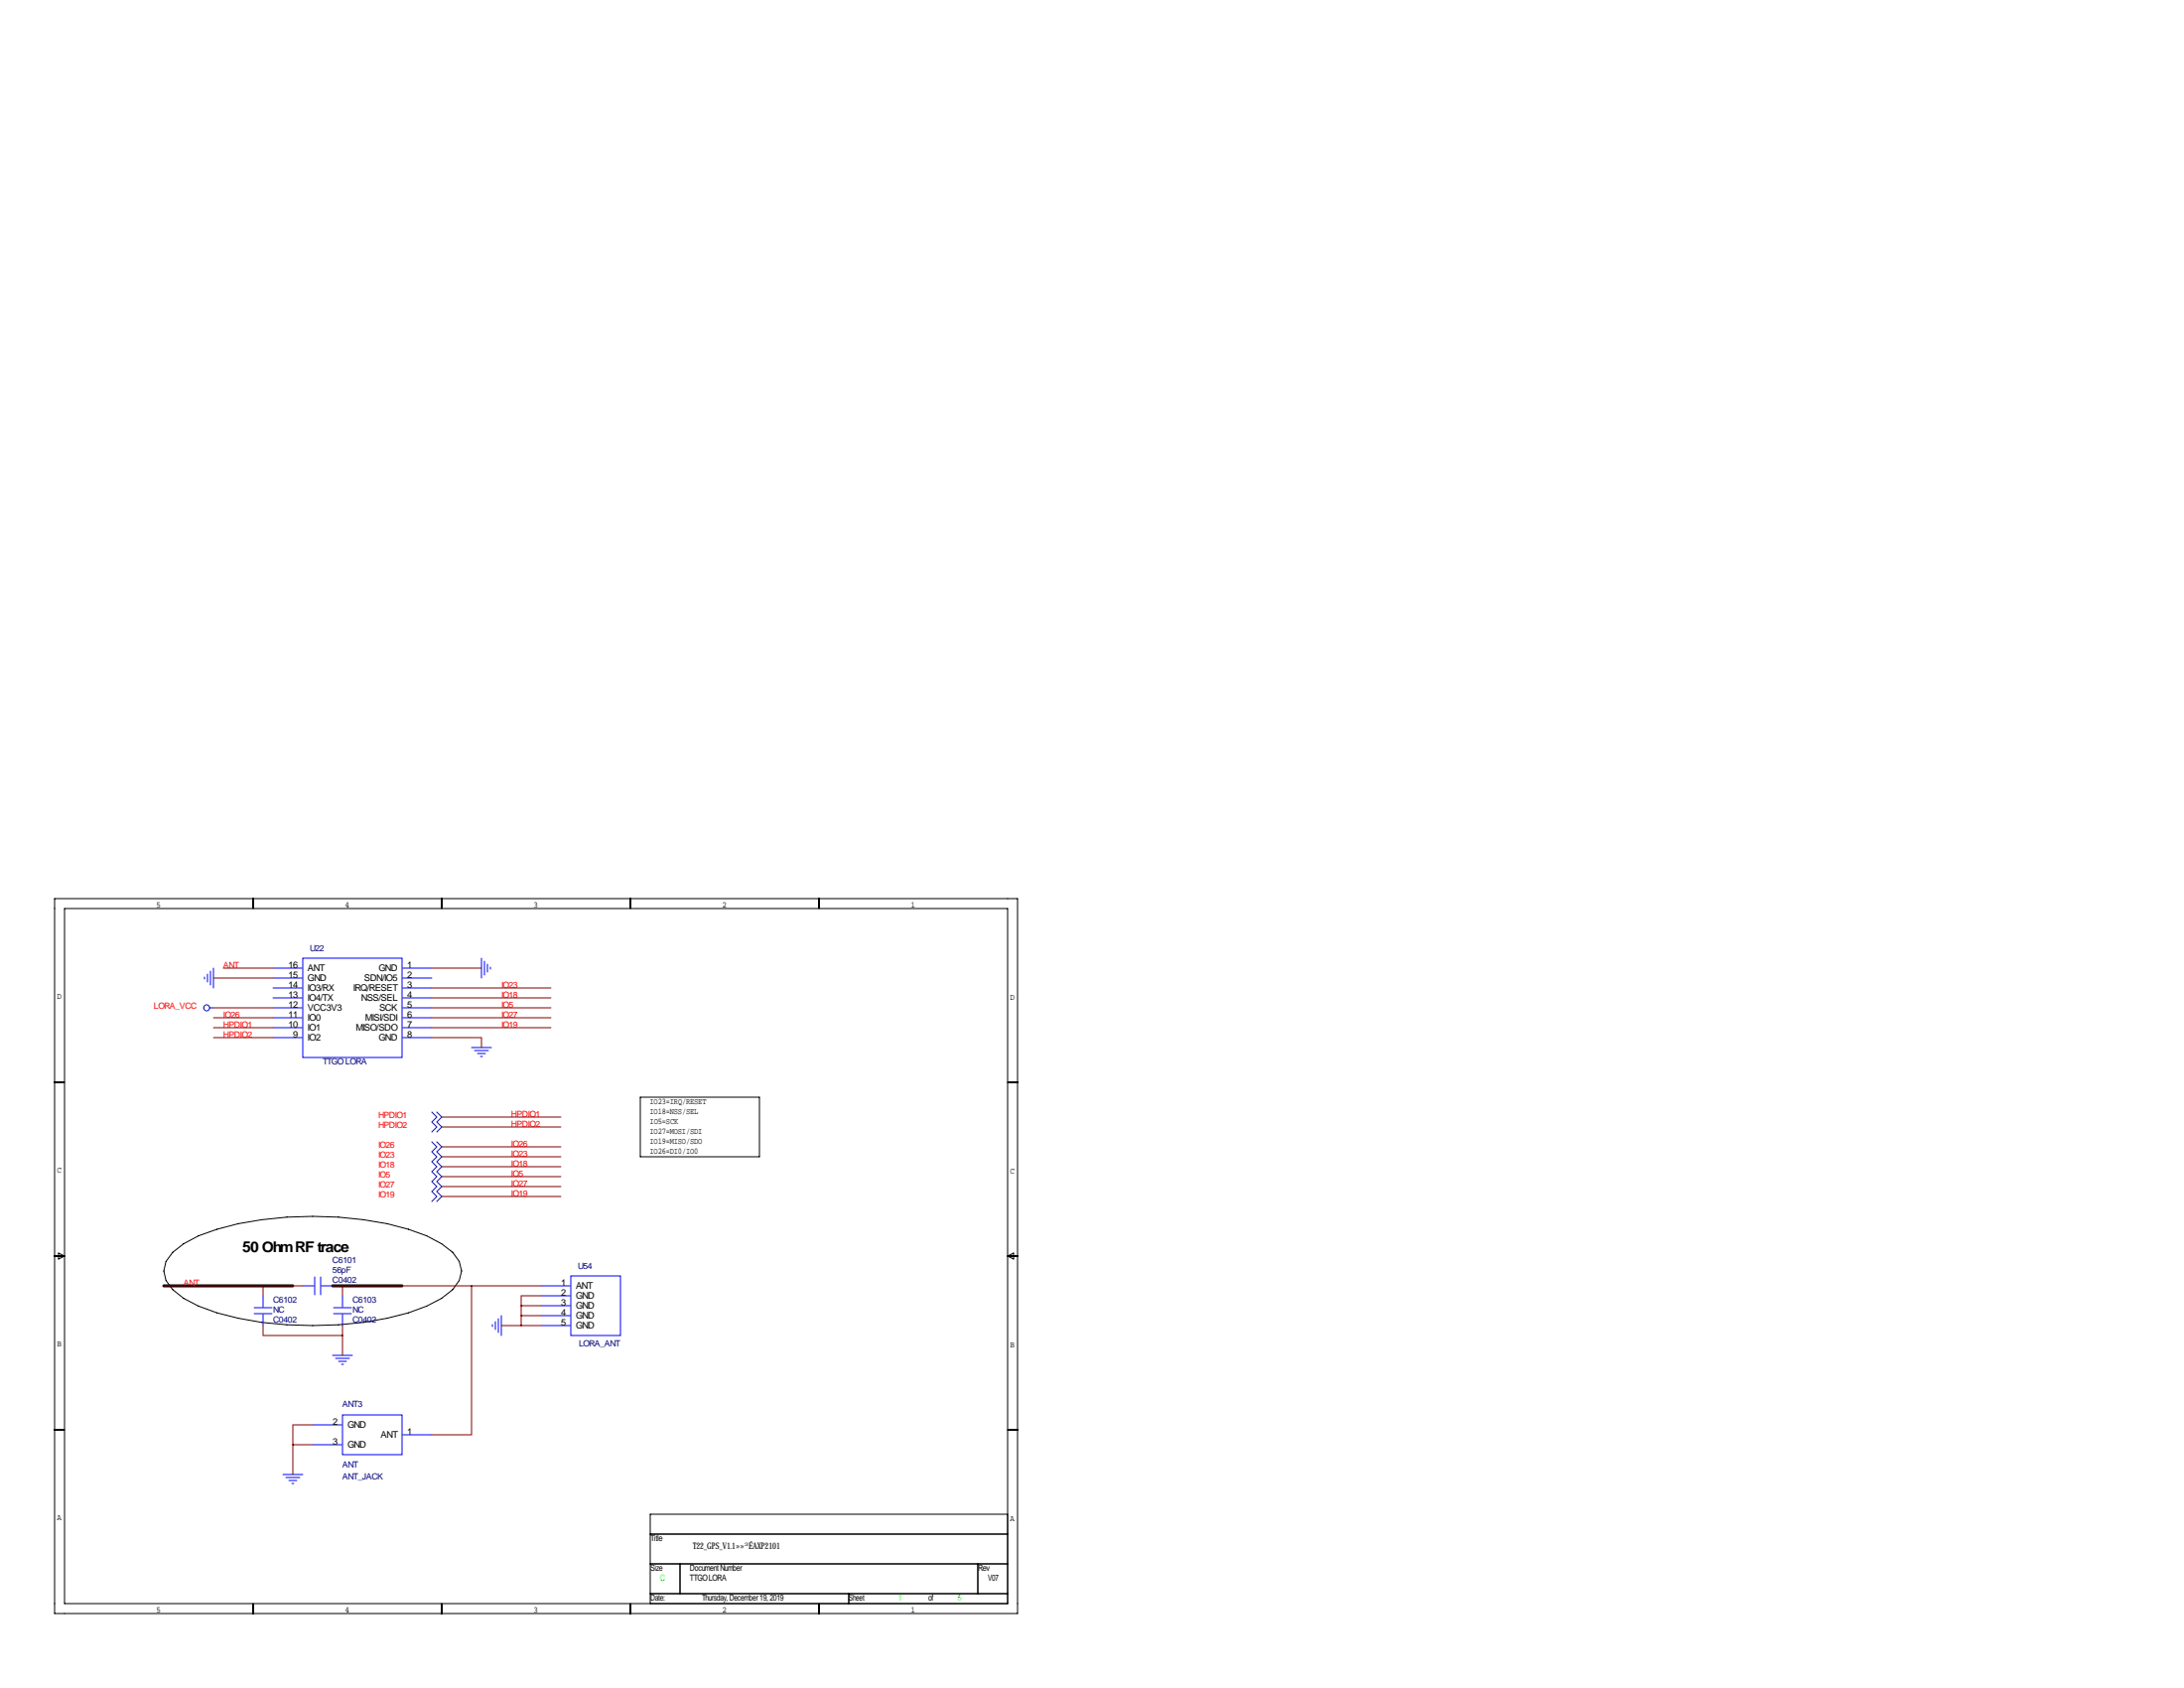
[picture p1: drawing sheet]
<svg xmlns="http://www.w3.org/2000/svg" width="559mm" height="432mm" viewBox="0 0 559 432" stroke-linecap="round" stroke-linejoin="round" font-family="sans-serif">
<g fill="none" stroke="#000" stroke-width=".25">
<path d="M14 229.9h246.3v182.8h-246.3zM16.5 232.4h241.3v177.8h-241.3zM64.8 229.9v2.5M113 229.9v2.5M161.3 229.9v2.5M209.5 229.9v2.5M14 276.9h2.5M257.8 276.9h2.5M163.8 280.7h30.5v15.2h-30.5zM14 321.3h2.5M15 320.5l1.5 .8-1.5 .8zM44.2 320.3l2.8-2.1 3.8-2.1a84.4 84.4 0 0 1 35.8-4.7 70.8 70.8 0 0 1 22.6 4.7l3.8 2.1 2.8 2.1a6.1 6.1 0 0 1 0 9.6l-2.8 2.2a51.9 51.9 0 0 1-20 6.2 94.6 94.6 0 0 1-37.5-2.5l-4.7-1.7-3.8-2-2.8-2.2a6.1 6.1 0 0 1 0-9.6z"/>
<path d="M257.8 321.3h2.5M257.8 321.3l1.5-.8v1.6zM14 365.8h2.5M257.8 365.8h2.5M166.4 392.4h91.4M257.8 387.3h-91.4v22.9M64.8 410.2v2.5M113 410.2v2.5M161.3 410.2v2.5M166.4 400h91.4M166.4 407.7h91.4M174 400v7.7"/>
<path d="M209.5 410.2v2.5M217.2 407.7v2.5M250.2 400v7.7"/>
</g>
<path d="M41.9 328.9h33M85.1 328.9h17.8" fill="none" stroke="#000" stroke-width=".76"/>
<g fill="none" stroke="#00f" stroke-width=".25">
<path d="M52.3 249.9v.5M53.1 249.2v2M53.6 257.8h1M53.8 248.4v3.6M54.6 247.6v5.1M69.8 247.6h7.7M69.8 257.8h7.7M69.8 255.3h7.7M69.8 252.7h7.7M69.8 250.2h7.7M77.5 245.1h25.4v25.4h-25.4zM102.9 247.6h7.6"/>
<path d="M102.9 257.8h7.6M102.9 255.3h7.6M102.9 252.7h7.6M102.9 250.2h7.6M123.2 245.1v5.1M124 245.9v3.5M124.7 246.6v2.1M125.5 247.4v.5M69.8 262.9h7.7M69.8 260.3h7.7M69.8 265.4h7.7M102.9 262.9h7.6"/>
<path d="M102.9 260.3h7.6M102.9 265.4h7.6M120.6 268h5.1M121.4 268.7h3.6M122.2 269.5h2M122.9 270.3h.5M110.5 292.1l1.3 1.3-1.3 1.2 1.3 1.3-1.3 1.3 1.3 1.2-1.3 1.3 1.3 1.3-1.3 1.3 1.3 1.2-1.3 1.3 1.3 1.3-1.3 1.2M110.5 284.5l1.3 1.3-1.3 1.2 1.3 1.3-1.3 1.3M111.8 292.1l1.2 1.3-1.2 1.2 1.2 1.3-1.2 1.3 1.2 1.2-1.2 1.3 1.2 1.3-1.2 1.3 1.2 1.2-1.2 1.3 1.2 1.3-1.2 1.2M111.8 284.5l1.2 1.3-1.2 1.2 1.2 1.3-1.2 1.3M65 334.5h4.6M65 336h4.6"/>
<path d="M67.3 331.5v3M67.3 336v3.1M77.5 328.9h3M80.5 326.6v4.6M82 328.9h3.1M82 326.6v4.6M85.3 334.5h4.6M85.3 336h4.6M87.6 331.5v3M87.6 336v3.1M126 338.8v.5M126.7 338.1v2"/>
<path d="M127.5 337.3v3.6M128.3 336.5v5.1M138.4 328.9h7.6M138.4 331.5h7.6M138.4 334h7.6M138.4 336.5h7.6M138.4 339.1h7.6M146 326.4h12.7v15.2h-12.7zM85.1 346.7h5.1M85.9 347.5h3.5M86.6 348.2h2M87.4 349h.5"/>
<path d="M72.4 377.2h5.1M73.2 378h3.5M73.9 378.7h2M74.7 379.5h.5M80 364.5h7.6M80 369.6h7.6M87.6 361.9h15.3v10.2h-15.3zM102.9 367h7.6"/>
<circle cx="52.9" cy="257.8" r=".76"/>
</g>
<g fill="none" stroke="#800000" stroke-width=".25">
<path d="M54.6 257.8h15.2M54.6 250.2h15.2M57.1 247.6h12.7M110.5 252.7h30.5M110.5 255.3h30.5M110.5 257.8h30.5M110.5 247.6h12.7M54.6 262.9h15.2M54.6 260.3h15.2M54.6 265.4h15.2M110.5 265.4h12.7v2.6M110.5 262.9h30.5"/>
<path d="M110.5 260.3h30.5M113 295.9h30.5M113 293.4h30.5M113 288.3h30.5M113 285.8h30.5M113 298.4h30.5M113 306.1h30.5M113 301h30.5M113 303.5h30.5M41.9 328.9h35.6M67.3 339.1v2.5h20.3M67.3 328.9v2.6"/>
<path d="M85.1 328.9h53.3M87.6 328.9v2.6M87.6 339.1v7.6M120.6 328.9v38.1h-10.1M128.3 339.1h10.1M133.3 334h5.1M133.3 334v5.1M133.3 336.5h5.1M138.4 331.5h-5.1v2.5M74.9 369.6h5.1M74.9 369.6v7.6M80 364.5h-5.1v5.1"/>
</g>
<path d="M133.3 339.1a.05 .05 0 0 0 .1 0 .05 .05 0 0 0-.1 0zM133.3 336.6a.05 .05 0 0 0 .1 0 .05 .05 0 0 0-.1 0zM133.3 334a.05 .05 0 0 0 .1 0 .05 .05 0 0 0-.1 0zM120.6 328.9a.05 .05 0 0 0 .1 0 .05 .05 0 0 0-.1 0z" fill="#800000" stroke="#800000" stroke-width=".51"/>
<text font-size="3.8" x="62" y="320.2">50 Ohm RF trace</text>
<g font-size="2.4">
<text x="73.8" y="247.6">16</text>
<text x="73.8" y="250.2">15</text>
<text x="78.7" y="248.4">ANT</text>
<text x="78.7" y="251">GND</text>
<text x="93.2" y="251">SDN/IO5</text>
<text x="96.9" y="248.4">GND</text>
<text x="104.1" y="250.2">2</text>
<text x="104.1" y="247.6">1</text>
<text x="73.8" y="257.8">12</text>
<text x="73.8" y="252.7">14</text>
<text x="73.8" y="255.3">13</text>
<text x="78.7" y="253.5">IO3/RX</text>
<text x="78.7" y="256.1">IO4/TX</text>
<text x="90.4" y="253.5">IRQ/RESET</text>
<text x="92.4" y="256.1">NSS/SEL</text>
<text x="104.1" y="257.8">5</text>
<text x="104.1" y="255.3">4</text>
<text x="104.1" y="252.7">3</text>
<text x="73.8" y="260.3">11</text>
<text x="73.8" y="262.9">10</text>
<text x="78.7" y="258.6">VCC3V3</text>
<text x="78.7" y="261.1">IO0</text>
<text x="78.7" y="263.7">IO1</text>
<text x="91" y="263.7">MISO/SDO</text>
<text x="93.5" y="261.1">MISI/SDI</text>
<text x="97" y="258.6">SCK</text>
<text x="104.1" y="262.9">7</text>
<text x="104.1" y="260.3">6</text>
<text x="75" y="265.4">9</text>
<text x="78.7" y="266.2">IO2</text>
<text x="96.9" y="266.2">GND</text>
<text x="104.1" y="265.4">8</text>
<text x="143.6" y="328.9">1</text>
<text x="147.3" y="329.7">ANT</text>
<text x="143.6" y="331.5">2</text>
<text x="143.6" y="334">3</text>
<text x="147.3" y="332.3">GND</text>
<text x="147.3" y="334.8">GND</text>
<text x="143.6" y="336.5">4</text>
<text x="143.6" y="339.1">5</text>
<text x="147.3" y="337.3">GND</text>
<text x="147.3" y="339.9">GND</text>
<text x="85.1" y="364.5">2</text>
<text x="88.9" y="365.3">GND</text>
<text x="85.1" y="369.6">3</text>
<text x="88.9" y="370.4">GND</text>
<text x="97.4" y="367.8">ANT</text>
<text x="104.1" y="367">1</text>
</g>
<text font-size="2.3" x="177.3" y="396.2">T22_GPS_V1.1»»³ÉAXP2101</text>
<g font-size="2.2">
<text x="40" y="232.2">5</text>
<text x="88.3" y="232.2">4</text>
<text x="136.6" y="232.2">3</text>
<text x="184.8" y="232.2">2</text>
<text x="233.1" y="232.2">1</text>
<text x="14.6" y="255.5">D</text>
<text x="258.5" y="255.8">D</text>
<text x="166.3" y="282.5">IO23=IRQ/RESET</text>
<text x="166.3" y="285.1">IO18=NSS/SEL</text>
<text x="166.3" y="287.6">IO5=SCK</text>
<text x="166.3" y="290.2">IO27=MOSI/SDI</text>
<text x="166.3" y="292.7">IO19=MISO/SDO</text>
<text x="14.6" y="300">C</text>
<text x="166.3" y="295.2">IO26=DI0/IO0</text>
<text x="258.5" y="300.2">C</text>
<text x="14.6" y="344.4">B</text>
<text x="258.5" y="344.7">B</text>
<text x="14.6" y="388.9">A</text>
<text x="258.5" y="389.1">A</text>
<text x="166.4" y="394.2">Title</text>
<text x="166.4" y="401.8">Size</text>
<text x="176.5" y="401.8">Document Number</text>
<text x="250.2" y="401.8">Rev</text>
<text x="176.5" y="404.4">TTGO LORA</text>
<text x="252.7" y="404.4">V07</text>
<text x="40" y="412.5">5</text>
<text x="88.3" y="412.5">4</text>
<text x="136.6" y="412.5">3</text>
<text x="166.4" y="409.4">Date:</text>
<text x="179.6" y="409.4">Thursday, December 19, 2019</text>
<text x="184.8" y="412.5">2</text>
<text x="217.2" y="409.4">Sheet</text>
<text x="233.1" y="412.5">1</text>
<text x="237.5" y="409.4">of</text>
</g>
<g font-size="2.2" fill="#000080">
<text x="79.2" y="243.3">U22</text>
<text x="82.5" y="272.3">TTGO LORA</text>
<text x="85.1" y="323.1">C6101</text>
<text x="85.1" y="328.2">C0402</text>
<text x="85.1" y="325.6">56pF</text>
<text x="147.8" y="324.6">U54</text>
<text x="69.8" y="333.2">C6102</text>
<text x="69.8" y="335.8">NC</text>
<text x="90.2" y="333.2">C6103</text>
<text x="90.2" y="335.8">NC</text>
<text x="69.8" y="338.3">C0402</text>
<text x="90.2" y="338.3">C0402</text>
<text x="148.1" y="344.4">LORA_ANT</text>
<text x="87.6" y="359.9">ANT3</text>
<text x="87.6" y="375.4">ANT</text>
<text x="87.6" y="378.5">ANT_JACK</text>
</g>
<g font-size="2.2" fill="#f00">
<text x="57.1" y="247.6">ANT</text>
<text x="128.3" y="252.7">IO23</text>
<text x="128.3" y="255.3">IO18</text>
<text x="128.3" y="257.8">IO5</text>
<text x="39.4" y="258.1">LORA_VCC</text>
<text x="57.1" y="260.3">IO26</text>
<text x="57.1" y="262.9">HPDIO1</text>
<text x="128.3" y="262.9">IO19</text>
<text x="128.3" y="260.3">IO27</text>
<text x="57.1" y="265.4">HPDIO2</text>
<text x="96.8" y="286">HPDIO1</text>
<text x="130.8" y="285.8">HPDIO1</text>
<text x="96.8" y="293.6">IO26</text>
<text x="96.8" y="288.5">HPDIO2</text>
<text x="130.8" y="293.4">IO26</text>
<text x="130.8" y="288.3">HPDIO2</text>
<text x="96.8" y="296.2">IO23</text>
<text x="96.8" y="298.7">IO18</text>
<text x="130.8" y="295.9">IO23</text>
<text x="130.8" y="298.4">IO18</text>
<text x="96.8" y="301.2">IO5</text>
<text x="96.8" y="303.8">IO27</text>
<text x="130.8" y="301">IO5</text>
<text x="130.8" y="303.5">IO27</text>
<text x="96.8" y="306.3">IO19</text>
<text x="130.8" y="306.1">IO19</text>
<text x="47" y="328.9">ANT</text>
</g>
<g font-size="2.2" fill="#0f0">
<text x="168.9" y="404.4">C</text>
<text x="229.9" y="409.4">1</text>
<text x="245.1" y="409.4">5</text>
</g>
</svg>
